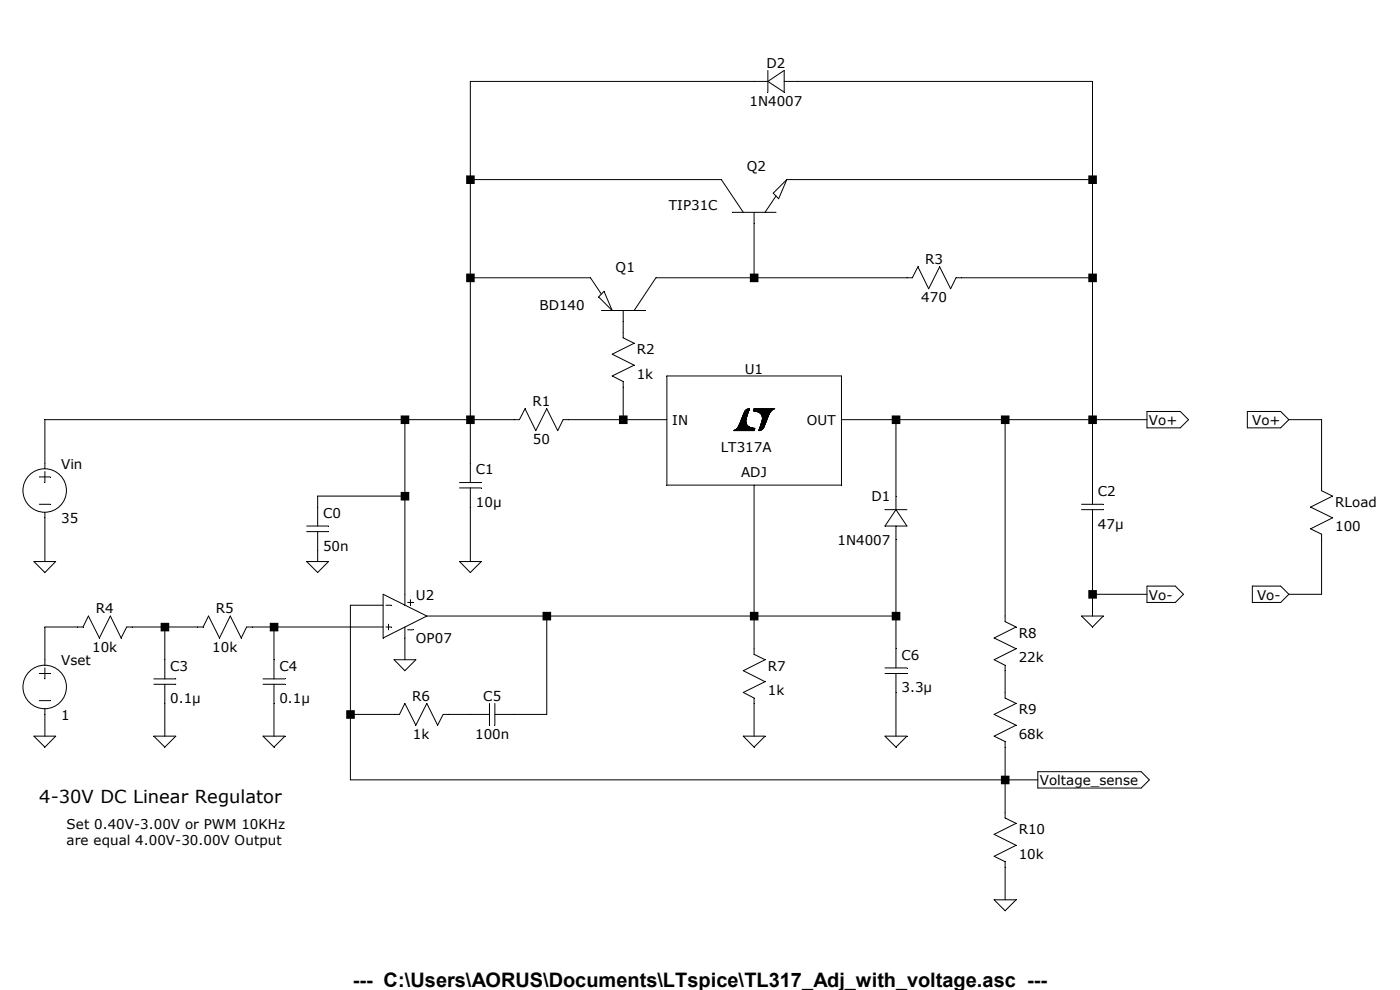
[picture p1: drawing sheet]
<svg xmlns="http://www.w3.org/2000/svg" width="297mm" height="210mm" viewBox="0 0 297 210" stroke-linecap="round" stroke-linejoin="round" font-family="sans-serif">
<g fill="none" stroke="#000" stroke-width=".21">
<path d="M162.9 17.3h-63.1v85.1M162.9 14.9v4.7M162.9 17.3l3.5-2.4v4.7zM166.4 17.3h65.4v89.7M99.8 38.1h53.2l4.7 6.9M166.9 38.1h64.9M99.8 58.9h25.5l2.3 3.5M155.4 45h9.2M160 45v13.9M164 41l2.9-2.9-1.7 4.1zM164.6 41.6l-2.3 3.4M231.8 58.9h-29l-1.1 2.4-2.4-4.7-2.3 4.7-2.3-4.7-1.2 2.3h-54.4l-4.6 7"/>
<path d="M127.6 65.9h9.2M128.1 61.8l1.8 4.1-2.9-2.9zM132.2 65.9v5.8l2.3 1.1-4.6 2.3 4.6 2.4-4.6 2.3 2.3 1.1v8.1M141.5 79.8h37v23.1h-37zM85.9 89v39.4M141.5 89h-22l-1.2 2.4-2.3-4.7-2.3 4.7-2.3-4.7-1.2 2.3h-100.7v10.4M155.6 91.4h4.4M155.7 91.3h4.3M155.9 91.2h4.1M156 91.2h4.1M156 91.1h4.1M156.2 91.1h3.9"/>
<path d="M156.2 91h3.9M156.3 91h3.8M156.4 90.8h3.6M156.4 90.8h3.5M156.5 90.8h3.1M156.5 90.7h3M156.5 90.6h2.6M156.6 90.6h2.4M156.6 90.6h2.3M156.7 90.5h2.1M156.7 90.4h2M156.7 90.3h1.9"/>
<path d="M156.8 90.3h1.7M156.8 90.2h1.7M156.8 90.1h1.7M156.9 90h1.5M156.9 90h1.4M156.9 89.9h1.4M157 89.8h1.3M157 89.7h1.3M157.1 89.6h1.1M157.1 89.5h1.1M157.1 89.4h1.1M157.2 89.3h1"/>
<path d="M157.2 89.2h1M157.3 89.1h.9M157.3 89h.9M157.3 88.9h.9M157.4 88.8h.9M157.4 88.9h.9M157.4 88.7h.9M157.4 88.6h1M157.5 88.6h.9M157.5 88.5h.9M157.5 88.4h.9M157.6 88.3h.9"/>
<path d="M157.6 88.1h.9M157.7 88h.8M157.7 87.9h.9M157.8 87.8h.8M157.8 87.7h.8M157.8 87.7h.9M157.9 87.6h.8M157.9 87.5h.8M157.9 87.4h.8M158 87.3h.8M158 87.2h.8M158.1 87.2h.7"/>
<path d="M158.2 87.1h.7M158.2 87h.7M158.3 87h.6M158.4 86.9h.6M158.5 86.8h.5M158.5 88.2h-.9M158.7 86.7h.3M158.7 87.5l-.8 .1M159.9 87.1h3.8M159.9 87h3.8M159.9 87h3.9M159.9 86.8h4.1"/>
<path d="M159.9 86.8h4.3M159.9 86.9h4.1M160 87.2h3.6M160.1 87.2h3.4M160.1 90.9h-3.8M160.4 87.3h3.1M160.5 87.3h3M160.9 87.4h2.5M161 91.3h.4M161 87.5h2.4M161 91.2h.5M161 91.2h.6"/>
<path d="M161.1 91h.7M161.1 91.1h.7M161.1 87.5h2.2M161.2 90.8h.8M161.2 90.8h.7M161.2 90.7h.8M161.2 91.3l-.2 .1M161.2 90.6h.9M161.2 87.6h2.1M161.3 90.6h.8M161.3 90.5h.8M161.3 87.7h1.9"/>
<path d="M161.3 90.4h.8M161.4 87.8h1.8M161.4 90.2h.8M161.4 90.3h.8M161.4 90.1h.9M161.5 87.8h1.7M161.5 90h.8M161.5 89.9h.8M161.5 87.9h1.7M161.5 89.8h.9M161.5 88h1.6M161.5 89.7h.9"/>
<path d="M161.6 88.1h1.5M161.6 89.6h.9M161.6 89.5h.9M161.6 88.2h1.4M161.6 89.4h1M161.6 89.4h.9M161.7 88.3h1.3M161.7 89.2h.9M161.7 89.3h.9M161.7 91.1h-.7M161.7 88.3h1.2M161.7 88.5h1.2"/>
<path d="M161.7 89.1h.9M161.8 88.6h1.1M161.8 88.7h1M161.8 88.8h1M161.8 88.9h.9M161.8 89h.9M161.9 90.9h-.8M162.2 90.3h-.9M162.4 89.7h-.9M162.7 89l-1 .1M162.9 88.6h-1.1M162.9 88.4h-1.2"/>
<path d="M163.7 87.1l-3.8 .1M163.9 86.9l-4 .1M164.4 86.7h-4.4M178.5 89h64.8M190.1 89v19.1M213.2 89v42.9l2.4 1.1-4.7 2.3 4.7 2.3-4.7 2.4 2.3 1.1v7l2.4 1.1-4.7 2.4 4.7 2.2-4.7 2.4 2.3 1.1v16.2l2.4 1.2-4.7 2.3 4.7 2.3-4.7 2.4 2.3 1.1v8.1M243.3 87.3h7.1l1.7 1.7-1.7 1.8h-7.1zM264.6 87.3h7.1l1.7 1.7-1.7 1.8h-7.1zM273.4 89h7v15.1l2.3 1.1-4.7 2.4 4.7 2.3-4.7 2.3 2.4 1.1v12.8h-7M7.2 119.1h4.6l-2.3 2.4zM8.3 101.2h2.4M8.3 107h2.4"/>
<path d="M9.5 100v2.4M9.5 108.7v10.4M65.1 111.6h4.6M65.1 112.8h4.6M65.1 119.1h4.6l-2.3 2.4zM67.4 112.8v6.3M85.9 105.2h-18.5v6.4M97.5 102.4h4.6M97.5 103.5h4.6M97.5 119.1h4.6l-2.3 2.4zM99.8 103.5v15.6M160 102.9v35.9l2.3 1.2-4.6 2.3 4.6 2.3-4.6 2.3 2.3 1.2v8.1"/>
<path d="M187.7 108.1h4.7M190.1 111.6v30.1M190.1 108.1l2.3 3.5h-4.7zM229.4 107h4.7M229.4 108.1h4.7M231.8 108.1v22.6M35 133v11M58.1 133v11M81.3 133h-29l-1.1 2.3-2.3-4.6-2.3 4.6-2.4-4.6-1.1 2.3h-16.2l-1.2 2.3-2.3-4.6-2.3 4.6-2.3-4.6-1.2 2.3h-8.1v8.1M81.3 126.1l9.3 4.6-9.3 4.6zM81.3 128.4h-7v37h145.9M81.9 128.4h1.1"/>
<path d="M81.9 133h1.1M82.4 132.4v1.2M83.6 140h4.6l-2.3 2.3zM85.9 133v7M86.5 127.8h1.1M86.5 133.6h1.1M87.1 127.2v1.2M90.6 130.7h99.5M116 130.7v20.9h-11M229.4 130.7h4.7l-2.3 2.3zM231.8 126.1h11.5M243.3 124.3h6l1.8 1.8-1.8 1.7h-6z"/>
<path d="M265.7 124.3h6l1.7 1.8-1.7 1.7h-6zM7.2 156.2h4.6l-2.3 2.3zM8.3 142.9h2.4M8.3 148.6h2.4M9.5 141.7v2.3M9.5 150.4v5.8M32.6 144h4.7M32.6 145.2h4.7M32.6 156.2h4.7l-2.3 2.3zM35 145.2v11M55.8 144h4.7M55.8 145.2h4.7"/>
<path d="M55.8 156.2h4.7l-2.4 2.3zM58.1 145.2v11M74.3 151.6h10.5l1.1-2.4 2.3 4.6 2.4-4.6 2.2 4.6 1.2-2.2h9.8M103.8 149.2v4.6M105 149.2v4.6M157.7 156.2h4.6l-2.3 2.3zM187.7 141.7h4.7M187.7 142.9h4.7M187.7 156.2h4.7l-2.3 2.3zM190.1 142.9v13.3M220.2 163.7h21.9l1.7 1.7-1.7 1.8h-21.9zM210.9 190.9h4.7l-2.4 2.3z"/>
<circle cx="9.5" cy="104.1" r="4.6"/>
<circle cx="9.5" cy="145.7" r="4.6"/>
</g>
<path d="M34.1 132.1h1.8v1.8h-1.8zM57.2 132.1h1.9v1.8h-1.9zM73.4 150.7h1.9v1.8h-1.9zM85 88.1h1.8v1.9h-1.8zM85 104.4h1.8v1.8h-1.8zM98.9 37.2h1.8v1.8h-1.8zM98.9 58h1.8v1.9h-1.8zM98.9 88.1h1.8v1.9h-1.8zM115.1 129.8h1.8v1.8h-1.8zM131.3 88.1h1.8v1.9h-1.8zM159.1 58h1.8v1.9h-1.8zM159.1 129.8h1.8v1.8h-1.8zM189.2 88.1h1.8v1.9h-1.8zM189.2 129.8h1.8v1.8h-1.8zM212.3 88.1h1.9v1.9h-1.9zM212.3 164.5h1.9v1.9h-1.9zM230.9 37.2h1.8v1.8h-1.8zM230.9 58h1.8v1.9h-1.8zM230.9 88.1h1.8v1.9h-1.8zM230.9 125.2h1.8v1.8h-1.8z" fill-rule="evenodd" fill="#000"/>
<text font-size="4.2" x="74.8" y="209.3">--- C:\Users\AORUS\Documents\LTspice\TL317_Adj_with_voltage.asc ---</text>
<text font-size="3.8" x="8.3" y="170.4">4-30V DC Linear Regulator</text>
<g font-size="2.9">
<text x="162.6" y="14.4">D2</text>
<text x="159" y="22.4">1N4007</text>
<text x="158.4" y="36.4">Q2</text>
<text x="141.9" y="44.4">TIP31C</text>
<text x="130.6" y="57.6">Q1</text>
<text x="196.3" y="56">R3</text>
<text x="114.4" y="65.7">BD140</text>
<text x="195.5" y="64.1">470</text>
<text x="135.1" y="75.1">R2</text>
<text x="135.1" y="80.3">1k</text>
<text x="158" y="79.3">U1</text>
<text x="112.9" y="86.1">R1</text>
<text x="113" y="94.2">50</text>
<text x="142.6" y="90.2">IN</text>
<text x="152.9" y="96">LT317A</text>
<text x="171.2" y="90.2">OUT</text>
<text x="243.8" y="90.2">Vo+</text>
<text x="265.6" y="90.2">Vo+</text>
<text x="13" y="99.4">Vin</text>
<text x="101" y="100.6">C1</text>
<text x="157.2" y="101.2">ADJ</text>
<text x="101" y="107.5">10µ</text>
<text x="184.9" y="106.4">D1</text>
<text x="232.9" y="105.2">C2</text>
<text x="283.3" y="107.5">RLoad</text>
<text x="13" y="111">35</text>
<text x="68.5" y="109.9">C0</text>
<text x="232.9" y="112.2">47µ</text>
<text x="283.3" y="112.7">100</text>
<text x="68.5" y="116.8">50n</text>
<text x="177.7" y="115.7">1N4007</text>
<text x="20.3" y="130.1">R4</text>
<text x="45.8" y="130.1">R5</text>
<text x="88.2" y="127.2">U2</text>
<text x="243.8" y="127.2">Vo-</text>
<text x="266.7" y="127.2">Vo-</text>
<text x="88.2" y="136.5">OP07</text>
<text x="216.1" y="135.3">R8</text>
<text x="13" y="141.1">Vset</text>
<text x="19.6" y="138.2">10k</text>
<text x="36.1" y="142.3">C3</text>
<text x="45" y="138.2">10k</text>
<text x="59.3" y="142.3">C4</text>
<text x="162.9" y="142.3">R7</text>
<text x="191.3" y="140">C6</text>
<text x="216.1" y="140.5">22k</text>
<text x="36.1" y="149.2">0.1µ</text>
<text x="59.3" y="149.2">0.1µ</text>
<text x="87.5" y="148.6">R6</text>
<text x="102.5" y="148.6">C5</text>
<text x="162.9" y="147.5">1k</text>
<text x="191.3" y="146.9">3.3µ</text>
<text x="13" y="152.7">1</text>
<text x="216.1" y="151.5">R9</text>
<text x="87.6" y="156.7">1k</text>
<text x="100.8" y="156.7">100n</text>
<text x="216.1" y="156.7">68k</text>
<text x="220.6" y="166.6">Voltage_sense</text>
<text x="14.1" y="175.8">Set 0.40V-3.00V or PWM 10KHz</text>
<text x="14.1" y="179.3">are equal 4.00V-30.00V Output</text>
<text x="216.1" y="177">R10</text>
<text x="216.1" y="182.2">10k</text>
</g>
</svg>
